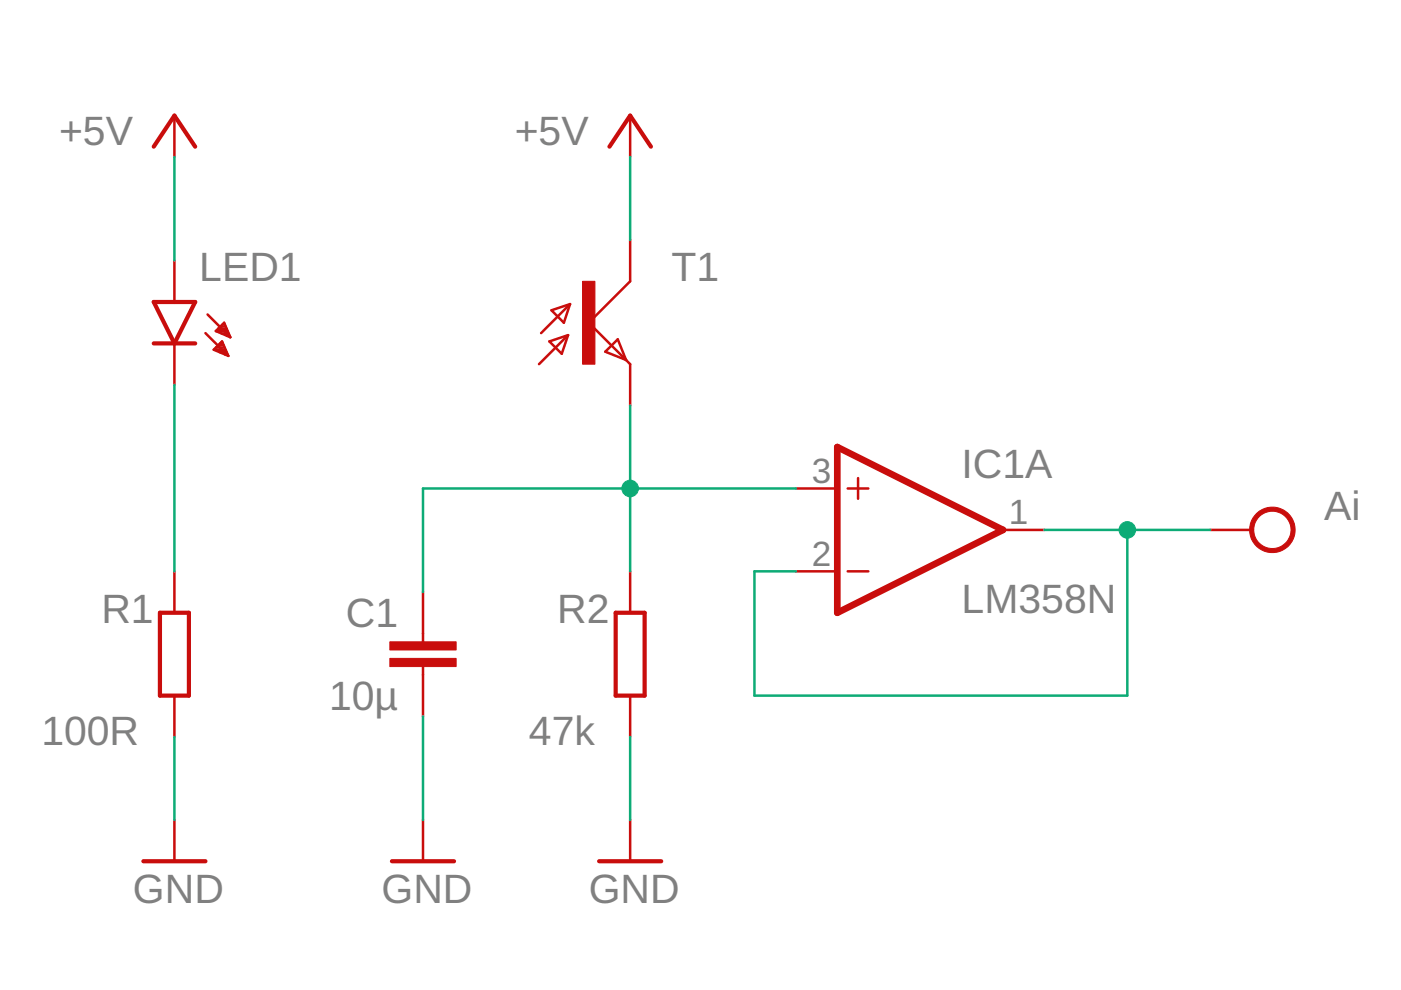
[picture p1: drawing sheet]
<svg xmlns="http://www.w3.org/2000/svg" width="297mm" height="210mm" viewBox="0 0 297 210" stroke-linecap="round" stroke-linejoin="round" font-family="sans-serif">
<g fill="none" stroke="#c90d0c" stroke-width=".53">
<path d="M37 24.5v8.8M133.6 24.5v8.8M37 55.2v8.8M133.6 50.9v8.7l-8.8 8.8 7.9 7.9M37 72.8v8.8M43.6 70.6l4.8 4.9M44 66.7l4.8 4.8M45.3 74.1l1.8-1.7 1.3 3.1zM45.4 74.2h2.4M45.8 70.2l1.7-1.8 1.3 3.1zM45.8 73.7h1.8M45.8 70.2h2.5"/>
<path d="M46.2 69.7h1.9M46.3 73.2h1.1M46.5 74.7h1.5M46.7 69.2h1.2M46.8 72.7h.4M47 70.7h1.5M47.2 68.7h.4M47.7 75.2h.6M48.1 71.2h.6M116.5 72.4l3.9-1.3-1.3 3.9zM116.9 65.8l4-1.3-1.4 3.9zM120.4 71.1l-6.1 6.1"/>
<path d="M120.9 64.5l-6.2 6.1M128.3 74.6l2.7-2.7 1.7 4.4zM132.7 76.3l.9 .9v8.8M168.7 103.6h8.8M179.7 103.6h4.4M181.9 101.4v4.3M212.7 112.4h8.7M256.6 112.4h8.8M37 121.1v8.8M89.7 125.5v10.6M133.6 121.1v8.8M168.7 121.1h8.8"/>
<path d="M179.7 121.1h4.4M37 147.5v8.8M89.7 141.3v10.6M133.6 147.5v8.8M37 173.8v8.8M89.7 173.8v8.8M133.6 173.8v8.8"/>
</g>
<g fill="#c90d0c" stroke="#c90d0c" stroke-width=".21">
<path d="M123.5 59.6h2.6v17.6h-2.6z"/>
<path d="M82.7 136.1h14v1.7h-14z"/>
<path d="M82.7 139.6h14v1.7h-14z"/>
</g>
<path d="M32.6 31.1l4.4-6.6 4.4 6.6M129.2 31.1l4.4-6.6 4.4 6.6M32.6 64h8.8l-4.4 8.8zM32.6 72.8h8.8M33.9 129.9h6.1v17.6h-6.1zM130.5 129.9h6.2v17.6h-6.2zM30.4 182.6h13.2M83.1 182.6h13.2M127 182.6h13.2" fill="none" stroke="#c90d0c" stroke-width=".89"/>
<path d="M266.5 108.8a4.8 4.8 0 0 1 7.5 1.3 4.8 4.8 0 0 1-3.1 6.9 4.8 4.8 0 0 1-6-4.6h.9a4 4 0 0 1 5.7-3.6 4 4 0 0 1 .6 6.7 4 4 0 0 1-6.2-2.6l-.1-.5h-.9a4.8 4.8 0 0 1 1.6-3.6z" fill-rule="evenodd" fill="#c90d0c" stroke="#c90d0c" stroke-width=".21"/>
<path d="M177.5 94.8l35.2 17.6-35.2 17.5z" fill="none" stroke="#c90d0c" stroke-width="1.4"/>
<path d="M37 33.3v21.9M133.6 33.3v17.6M37 81.6v39.5M133.6 86v35.1M168.7 103.6h-79v21.9M221.4 112.4h35.2M239 112.4v35.1h-79v-26.4h8.7M37 156.3v17.5M89.7 151.9v21.9M133.6 156.3v17.5" fill="none" stroke="#0dab76" stroke-width=".53"/>
<g fill="#0dab76" stroke="#0dab76" stroke-width=".21">
<circle cx="133.6" cy="103.6" r="1.76"/>
<circle cx="239" cy="112.4" r="1.76"/>
</g>
<g font-size="8.7" fill="#808080">
<text x="12.5" y="30.7">+5V</text>
<text x="109.1" y="30.7">+5V</text>
<text x="42.3" y="59.6">LED1</text>
<text x="142.4" y="59.6">T1</text>
<text x="203.9" y="101.4">IC1A</text>
<text x="280.7" y="110.2">Ai</text>
<text x="203.9" y="129.9">LM358N</text>
<text x="21.5" y="132">R1</text>
<text x="73.3" y="133">C1</text>
<text x="118.1" y="132">R2</text>
<text x="69.8" y="150.5">10µ</text>
<text x="8.8" y="158">100R</text>
<text x="112.1" y="158">47k</text>
<text x="28.2" y="191.4">GND</text>
<text x="80.9" y="191.4">GND</text>
<text x="124.8" y="191.4">GND</text>
</g>
<g font-size="7.5" fill="#808080">
<text x="172.2" y="102.3">3</text>
<text x="213.9" y="111.1">1</text>
<text x="172.2" y="119.9">2</text>
</g>
</svg>
